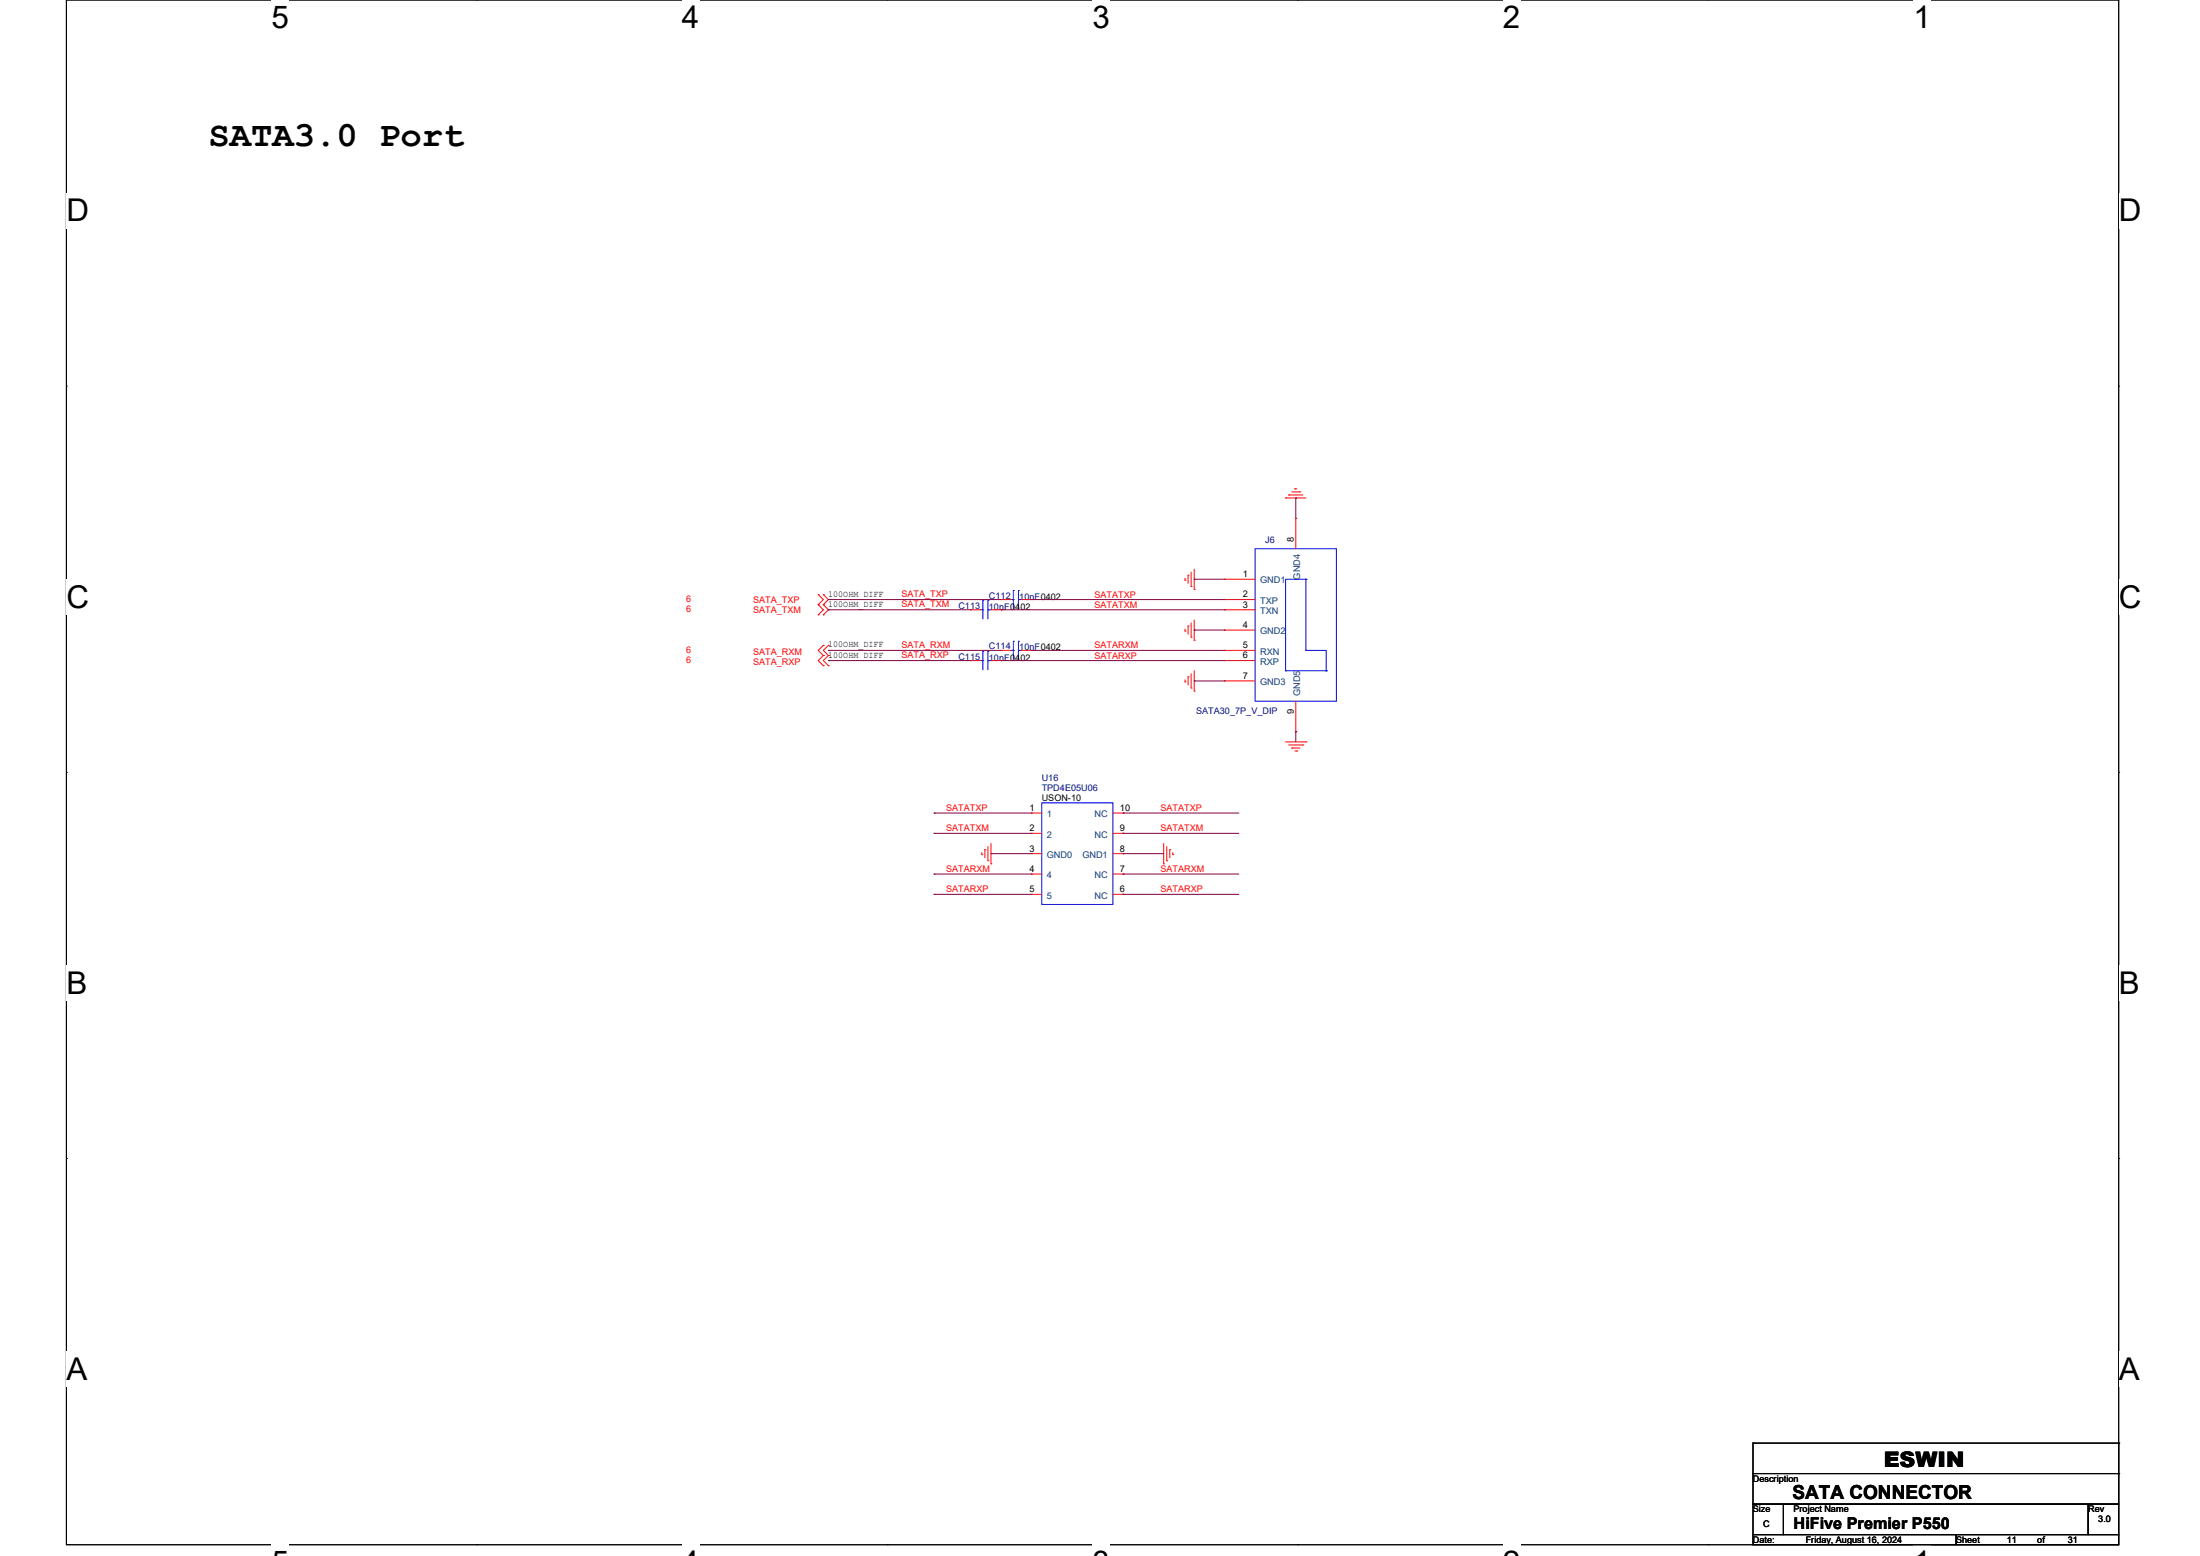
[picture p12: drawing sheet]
<svg xmlns="http://www.w3.org/2000/svg" width="297mm" height="210mm" viewBox="0 0 297 210" stroke-linecap="round" stroke-linejoin="round" font-family="sans-serif">
<path d="M9 0h277v208.5h-277z" fill="none" stroke="#000" stroke-width=".14"/>
<g fill="#fff">
<path d="M36.7 0h2.3v4.7h-2.3z"/>
<path d="M36.7 208.5h2.3v1.5h-2.3z"/>
</g>
<path d="M64.4 0h.1M64.4 208.5h.1" fill="none" stroke="#000" stroke-width=".14"/>
<g fill="#fff">
<path d="M92.1 0h2.3v4.7h-2.3z"/>
<path d="M92.1 208.5h2.3v1.5h-2.3z"/>
</g>
<path d="M119.8 0h.1M119.8 208.5h.1" fill="none" stroke="#000" stroke-width=".14"/>
<g fill="#fff">
<path d="M147.5 0h2.3v4.7h-2.3z"/>
<path d="M147.5 208.5h2.3v1.5h-2.3z"/>
</g>
<path d="M175.2 0h.1M175.2 208.5h.1" fill="none" stroke="#000" stroke-width=".14"/>
<g fill="#fff">
<path d="M202.9 0h2.3v4.7h-2.3z"/>
<path d="M202.9 208.5h2.3v1.5h-2.3z"/>
</g>
<path d="M230.6 0h.1M230.6 208.5h.1" fill="none" stroke="#000" stroke-width=".14"/>
<g fill="#fff">
<path d="M258.3 0h2.4v4.7h-2.4z"/>
<path d="M258.3 208.5h2.4v1.5h-2.4z"/>
<path d="M9 26.1h3v4.7h-3z"/>
<path d="M286 26.1h3.1v4.7h-3.1z"/>
<path d="M9 78.2h3v4.7h-3z"/>
<path d="M286 78.2h3.1v4.7h-3.1z"/>
</g>
<path d="M9 52.1h.1M286 52.1h.1" fill="none" stroke="#000" stroke-width=".14"/>
<g fill="#fff">
<path d="M9 130.3h2.8v4.7h-2.8z"/>
<path d="M286 130.3h2.9v4.7h-2.9z"/>
</g>
<path d="M9 104.2h.1M286 104.2h.1" fill="none" stroke="#000" stroke-width=".14"/>
<g fill="#fff">
<path d="M9 182.4h2.8v4.7h-2.8z"/>
<path d="M286 182.4h2.9v4.7h-2.9z"/>
</g>
<g fill="none" stroke="#000" stroke-width=".14">
<path d="M9 156.4h.1M286 156.4h.1M236.7 198.9h49.3v4.1h-49.3zM236.7 194.8h.1M236.7 194.8v4.1M236.7 194.8h49.3M286 194.8h.1M286 198.9h.1M286 194.8v4.1M236.7 203h4.1v4.1h-4.1zM236.7 207.1h27.4v1.4h-27.4zM240.8 203h41.1v4.1h-41.1z"/>
<path d="M264.1 207.1h21.9v1.4h-21.9zM281.9 203h4.1v4.1h-4.1z"/>
</g>
<g fill="none" stroke="#f00" stroke-width=".14">
<path d="M160 78.3h.1M160 78v.3M160.4 77.6h.1M160.4 77.6v1.1M160.8 79.1h.1M160.8 77.2v1.9M161.2 79.6h.1M161.2 76.8v2.8M165.3 78.2h.1M165.3 78.2h4.1M173.6 67.2h.1M173.6 67.2h2.7"/>
<path d="M174 66.8h.1M174 66.8h1.9M174.4 66.4h1.1M174.8 66h.1M174.8 66h.3M174.9 70h.1M174.9 70v4.1M175.5 66.4h.1M110.5 81.6h.1M110.5 80.2h.1M110.5 83h.1M110.5 80.2l.6 .7-.6 .7"/>
<path d="M110.5 81.6l.6 .7-.6 .7M111.1 80.2h.1M111.1 81.6h.1M111.1 83h.1M111.1 88.5h.1M111.1 87.1h.1M111.1 89.8h.1M111.1 80.2l.7 .7-.7 .7M111.1 81.6l.7 .7-.7 .7M111.1 87.1l-.6 .7 .6 .7M111.1 88.5l-.6 .7 .6 .6M111.8 88.5h.1"/>
<path d="M111.8 87.1h.1M111.8 89.8h.1M111.8 87.1l-.7 .7 .7 .7M111.8 88.5l-.7 .7 .7 .6M131 89.2h.1M131 82.3h.1M131 89.2h1.4M131 82.3h1.4M133.8 89.2h1.3M133.8 82.3h1.3M135.1 87.8h.1M135.1 80.9h.1"/>
<path d="M135.1 89.2h.1M135.1 82.3h.1M135.1 87.8h1.4M135.1 80.9h1.4M137.9 87.8h1.4M137.9 80.9h1.4M139.3 87.8h.1M139.3 80.9h.1M160 85.2h.1M160 92h.1M160 84.9v.3M160 91.8v.2"/>
<path d="M160.4 84.5h.1M160.4 91.3h.1M160.4 84.5v1.1M160.4 91.3v1.1M160.8 86h.1M160.8 92.9h.1M160.8 84.1v1.9M160.8 90.9v2M161.2 86.4h.1M161.2 93.3h.1M161.2 83.7v2.7M161.2 90.5v2.8"/>
<path d="M165.3 85h.1M165.3 91.9h.1M165.3 87.8h.1M165.3 89.2h.1M165.3 82.3h.1M165.3 80.9h.1M165.3 87.8h4.1M165.3 80.9h4.1M165.3 89.2h4.1M165.3 82.3h4.1M165.3 85h4.1M165.3 91.9h4.1"/>
<path d="M174.9 98.8h.1M174.9 94.6v4.2M132.5 115.3h.1M132.5 115.1v.2M133 114.7h.1M133 114.7v1.1M133.4 116.2h.1M133.4 114.3v1.9M133.8 116.6h.1M133.8 113.8v2.8M139.3 109.7h.1M139.3 112.5h.1"/>
<path d="M139.3 118h.1M139.3 115.2h.1M139.3 109.7h1.3M139.3 112.5h1.3M139.3 118h1.3M139.3 115.2h1.3M150.2 109.7h1.4M150.2 112.5h1.4M150.2 118h1.4M150.2 115.2h1.4M151.6 118h.1M151.6 112.5h.1"/>
<path d="M151.6 109.7h.1M151.6 115.2h.1M157.1 116.6h.1M157.1 113.8v2.8M157.5 116.2h.1M157.5 114.3v1.9M157.9 114.7h.1M157.9 114.7v1.1M158.3 115.3h.1M158.3 115.1v.2M173.6 100.1h2.7M174 100.5h1.9"/>
<path d="M174.4 101h.1M174.4 101h1.1M174.8 101.4h.3M175.1 101.4h.1M175.9 100.5h.1M176.3 100.1h.1M139.3 120.7h.1M139.3 120.7h1.3M150.2 120.7h1.4M151.6 120.7h.1"/>
</g>
<g fill="none" stroke="#00f" stroke-width=".14">
<path d="M136.8 79.7h.1M136.8 79.7v2.5M137.5 79.7h.1M137.5 79.7v2.5M169.4 74.1h11v20.5h-11zM176.3 78.2h.1M176.3 78.2v9.6M176.3 78.2h-2.7v12.3M132.4 89.2h.3M132.4 82.3h.3M132.7 89.2h.1M132.7 87.9h.1"/>
<path d="M132.7 82.3h.1M132.7 81.1h.1M132.7 81.1v2.4M132.7 87.9v2.5M133.4 87.9h.1M133.4 89.2h.1M133.4 81.1h.1M133.4 82.3h.1M133.4 89.2h.4M133.4 81.1v2.4M133.4 87.9v2.5M133.4 82.3h.4"/>
<path d="M136.5 87.8h.3M136.5 80.9h.3M136.8 87.8h.1M136.8 86.6h.1M136.8 80.9h.1M136.8 86.6v2.4M137.5 86.6h.1M137.5 87.8h.1M137.5 80.9h.1M137.5 87.8h.4M137.5 86.6v2.4M137.5 80.9h.4"/>
<path d="M173.6 90.5h.1M173.6 90.5h5.4M176.3 87.8h.1M176.3 87.8h2.7v2.7M179 90.5h.1M140.6 108.4h9.6v13.7h-9.6z"/>
</g>
<g fill="none" stroke="#800040" stroke-width=".14">
<path d="M161.2 78.2h.1M161.2 78.2h4.1M174.9 67.2h.1M174.9 67.2v2.8M111.8 80.9h.1M111.8 82.3h.1M111.8 87.8h.1M111.8 89.2h.1M111.8 82.3h19.2M111.8 87.8h23.3M111.8 89.2h19.2M111.8 80.9h23.3"/>
<path d="M135.1 82.3h.1M135.1 89.2h.1M135.1 82.3h30.2M135.1 89.2h30.2M139.3 87.8h.1M139.3 80.9h.1M139.3 87.8h26M139.3 80.9h26M161.2 85h.1M161.2 91.9h.1M161.2 85h4.1M161.2 91.9h4.1"/>
<path d="M174.9 98.8h.1M174.9 98.8v1.3M126.1 109.7h.1M126.1 112.5h.1M126.1 118h.1M126.1 109.7h13.2M126.1 112.5h13.2M126.1 118h13.2M133.8 115.2h.1M133.8 115.2h5.5M151.6 109.7h.1M151.6 112.5h.1"/>
<path d="M151.6 115.2h.1M151.6 118h.1M151.6 109.7h15.6M151.6 112.5h15.6M151.6 115.2h5.5M151.6 118h15.6M126.1 120.7h.1M126.1 120.7h13.2M151.6 120.7h.1M151.6 120.7h15.6"/>
</g>
<text font-size="4.8" x="28.2" y="19.8">SATA3.0 Port</text>
<g font-size="4.2">
<text x="36.7" y="3.8">5</text>
<text x="92.1" y="3.8">4</text>
<text x="147.5" y="3.8">3</text>
<text x="202.9" y="3.8">2</text>
<text x="258.3" y="3.8">1</text>
<text x="9" y="29.9">D</text>
<text x="286" y="29.9">D</text>
<text x="9" y="82">C</text>
<text x="286" y="82">C</text>
<text x="9" y="134.1">B</text>
<text x="286" y="134.1">B</text>
<text x="9" y="186.2">A</text>
<text x="286" y="186.2">A</text>
</g>
<text font-size="2.9" x="254.3" y="197.9">ESWIN</text>
<text font-size="2.6" x="242" y="202.3">SATA CONNECTOR</text>
<text font-size="2.2" x="242.1" y="206.4">HiFive Premier P550</text>
<g font-size="1.2">
<text x="167.8" y="77.9">1</text>
<text x="174.6" y="73.1" transform="rotate(-90 174.6 73.1)">8</text>
<text x="111.8" y="81.9">100OHM_DIFF</text>
<text x="111.8" y="80.5">100OHM_DIFF</text>
<text x="167.8" y="82">3</text>
<text x="167.8" y="80.6">2</text>
<text x="111.8" y="87.4">100OHM_DIFF</text>
<text x="111.8" y="88.8">100OHM_DIFF</text>
<text x="167.8" y="84.8">4</text>
<text x="167.8" y="87.5">5</text>
<text x="167.8" y="88.9">6</text>
<text x="167.8" y="91.6">7</text>
<text x="174.6" y="96.3" transform="rotate(-90 174.6 96.3)">9</text>
<text x="139" y="109.4">1</text>
<text x="139" y="112.2">2</text>
<text x="140.6" y="108.1">USON-10</text>
<text x="151.2" y="112.2">9</text>
<text x="151.2" y="109.4">10</text>
<text x="139" y="117.7">4</text>
<text x="139" y="114.9">3</text>
<text x="151.2" y="117.7">7</text>
<text x="151.2" y="114.9">8</text>
<text x="139" y="120.4">5</text>
<text x="151.2" y="120.4">6</text>
<text x="236.6" y="200">Description</text>
<text x="236.6" y="204.1">Size</text>
<text x="236.6" y="208.2">Date:</text>
<text x="238" y="206.2">C</text>
<text x="242.1" y="204.1">Project Name</text>
<text x="243.8" y="208.2">Friday, August 16, 2024</text>
<text x="264.1" y="208.2">Sheet</text>
<text x="270.9" y="208.2">11</text>
<text x="275" y="208.2">of</text>
<text x="279.2" y="208.2">31</text>
<text x="281.9" y="204.1">Rev</text>
<text x="283.3" y="205.5">3.0</text>
</g>
<g font-size="1.2" fill="#000080">
<text x="170.8" y="73.2">J6</text>
<text x="129.4" y="82.2">C113</text>
<text x="133.5" y="80.8">C112</text>
<text x="133.5" y="82.3">10nF0402</text>
<text x="137.6" y="80.9">10nF0402</text>
<text x="129.4" y="89">C115</text>
<text x="133.5" y="87.7">C114</text>
<text x="133.5" y="89.2">10nF0402</text>
<text x="137.6" y="87.8">10nF0402</text>
<text x="161.5" y="96.4">SATA30_7P_V_DIP</text>
<text x="140.6" y="105.3">U16</text>
<text x="140.6" y="106.7">TPD4E05U06</text>
</g>
<g font-size="1.2" fill="#f00">
<text x="92.6" y="81.2">6</text>
<text x="92.6" y="82.6">6</text>
<text x="101.7" y="81.3">SATA_TXP</text>
<text x="101.7" y="82.7">SATA_TXM</text>
<text x="121.7" y="80.6">SATA_TXP</text>
<text x="121.7" y="82">SATA_TXM</text>
<text x="147.8" y="82">SATATXM</text>
<text x="147.8" y="80.6">SATATXP</text>
<text x="92.6" y="88.1">6</text>
<text x="92.6" y="89.4">6</text>
<text x="101.7" y="88.3">SATA_RXM</text>
<text x="101.7" y="89.7">SATA_RXP</text>
<text x="121.7" y="87.5">SATA_RXM</text>
<text x="121.7" y="88.8">SATA_RXP</text>
<text x="147.8" y="87.5">SATARXM</text>
<text x="147.8" y="88.9">SATARXP</text>
<text x="127.7" y="109.5">SATATXP</text>
<text x="127.7" y="112.2">SATATXM</text>
<text x="156.7" y="109.5">SATATXP</text>
<text x="156.7" y="112.2">SATATXM</text>
<text x="127.7" y="117.7">SATARXM</text>
<text x="156.7" y="117.7">SATARXM</text>
<text x="127.7" y="120.4">SATARXP</text>
<text x="156.7" y="120.4">SATARXP</text>
</g>
<g font-size="1.2" fill="#004080">
<text x="170.1" y="78.7">GND1</text>
<text x="170.1" y="82.9">TXN</text>
<text x="170.1" y="81.5">TXP</text>
<text x="175.5" y="78.2" transform="rotate(-90 175.5 78.2)">GND4</text>
<text x="170.1" y="85.6">GND2</text>
<text x="170.1" y="88.3">RXN</text>
<text x="170.1" y="89.7">RXP</text>
<text x="170.1" y="92.5">GND3</text>
<text x="175.5" y="94" transform="rotate(-90 175.5 94)">GND5</text>
<text x="141.3" y="110.3">1</text>
<text x="141.3" y="113">2</text>
<text x="147.8" y="113">NC</text>
<text x="147.8" y="110.3">NC</text>
<text x="141.3" y="118.5">4</text>
<text x="141.3" y="115.8">GND0</text>
<text x="146.1" y="115.8">GND1</text>
<text x="147.8" y="118.5">NC</text>
<text x="141.3" y="121.3">5</text>
<text x="147.8" y="121.3">NC</text>
</g>
</svg>
